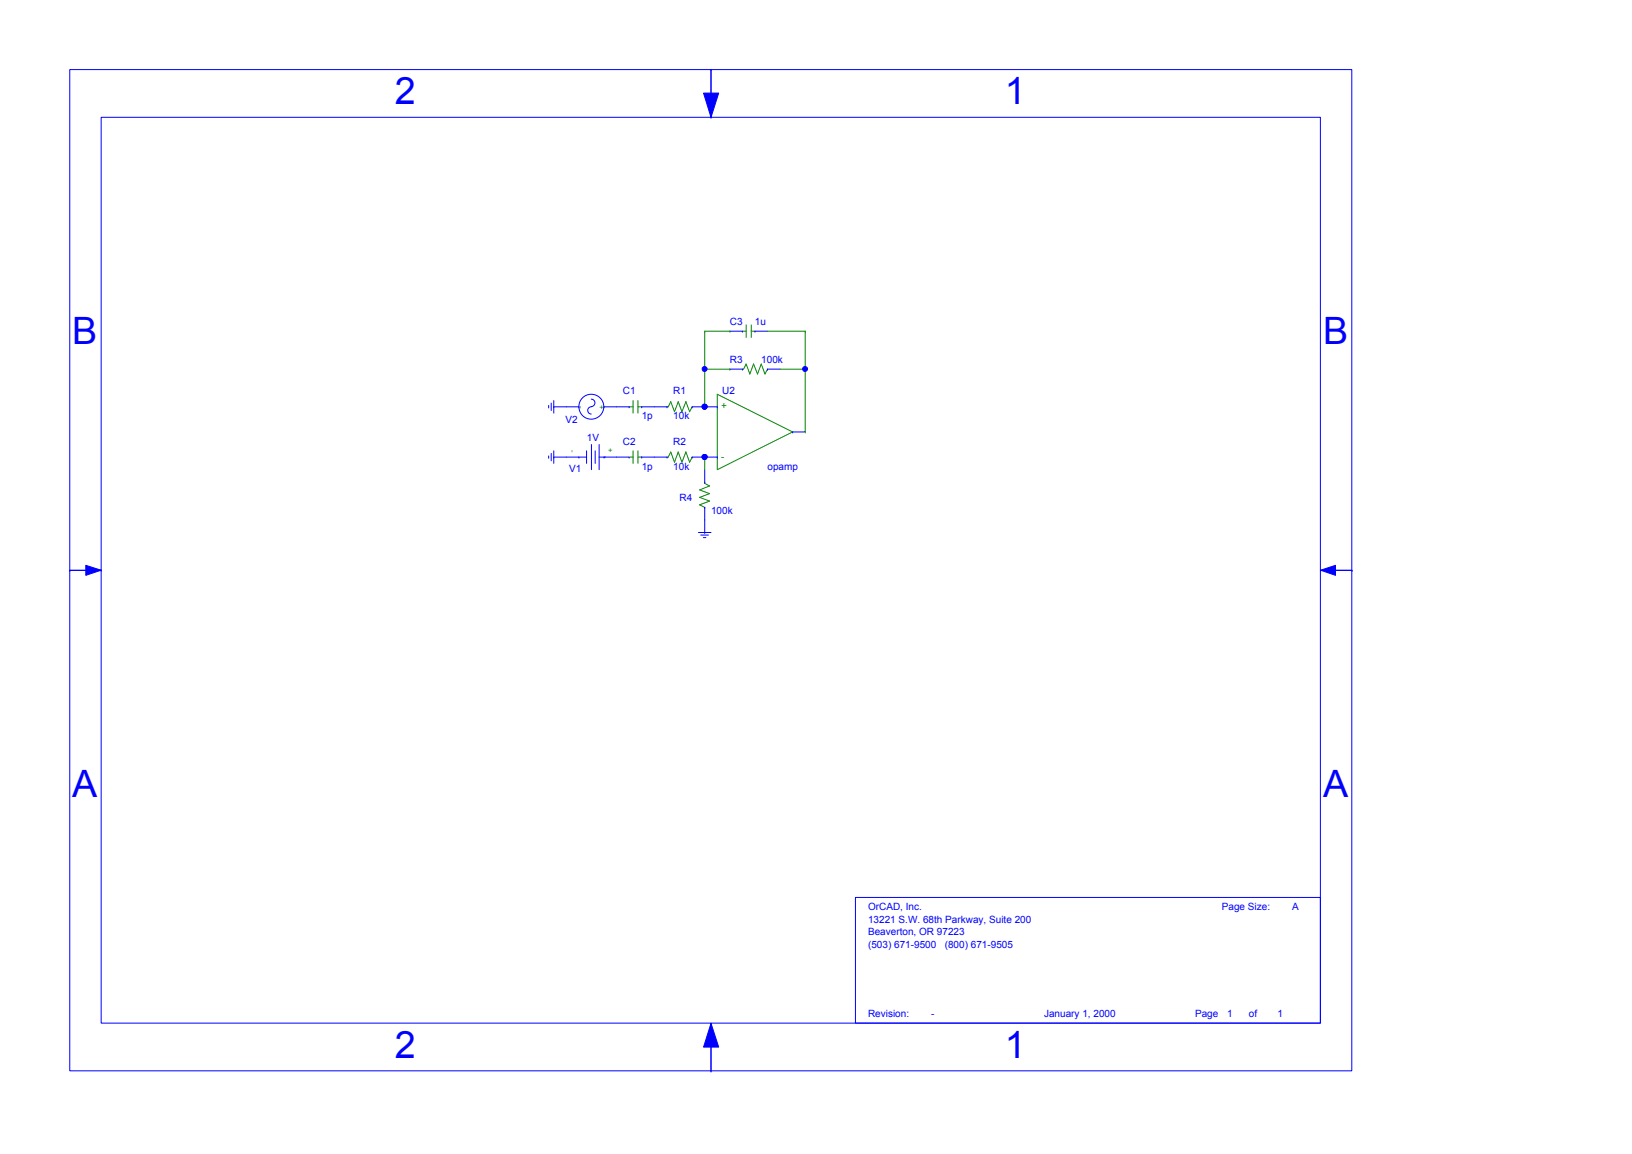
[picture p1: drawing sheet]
<svg xmlns="http://www.w3.org/2000/svg" width="297mm" height="210mm" viewBox="0 0 297 210" stroke-linecap="round" stroke-linejoin="round" font-family="sans-serif">
<path d="M129.4 12.7h.1M129.4 12.7v8.6M129.4 21.3h.1M129.4 194.8h.1M129.4 186.1v8.7" fill="none" stroke="#00f" stroke-width=".18"/>
<path d="M128.1 16.9h2.7l-1.4 4.4z" fill="#00f"/>
<path d="M128.1 16.9h2.7l-1.4 4.4zM129.4 186.1h.1M129.4 186.1v8.7" fill="none" stroke="#00f" stroke-width=".18"/>
<path d="M129.4 186.1l1.4 4.4h-2.7z" fill="#00f"/>
<path d="M12.7 103.8h.1M12.7 103.8h5.7M12.7 103.7h5.7M18.4 103.7h.1M240.4 103.8h5.7M246.1 103.8h.1M129.4 186.1l1.4 4.4h-2.7z" fill="none" stroke="#00f" stroke-width=".18"/>
<path d="M15.6 102.8l2.8 .9-2.8 .9z" fill="#00f"/>
<path d="M15.6 102.8l2.8 .9-2.8 .9zM240.4 103.7h.1M240.4 103.7h5.7" fill="none" stroke="#00f" stroke-width=".18"/>
<path d="M240.4 103.7l2.7-.9v1.8z" fill="#00f"/>
<g fill="none" stroke="#00f" stroke-width=".18">
<path d="M12.7 12.7h233.3v182.1h-233.3zM18.4 21.3h221.9v164.8h-221.9zM99.9 73.7v.5M100.3 73.3v1.4M100.8 74h.1M100.8 74h4.6M100.8 72.9v2.2M105.4 74h.1M107.6 74a.66 .66 0 0 0-.6 .7 .66 .66 0 0 0 .6 .6M107.6 72.6a.68 .68 0 0 1 .7 .7 .68 .68 0 0 1-.7 .7M109.9 74h.1M109.9 74h4.6"/>
<path d="M114.5 74h.1M116.8 74h.1M116.8 74h4.6M121.4 74h.1M126 74h.1M126 74h4.6M130.6 74h.1M132.8 67.1h2.3M132.8 60.2h2.3M135.1 67.1h.1M135.1 60.2h.1M137.4 60.2h.1"/>
<path d="M137.4 60.2h2.3M139.7 67.1h.1M139.7 67.1h2.3M144.3 78.6h.1M144.3 78.6h2.3M99.9 82.9v.5M100.3 82.5v1.3M100.8 83.1h.1M100.8 83.1h6M100.8 82v2.3M105.4 83.1h.1M106.8 82v2.3"/>
<path d="M107.7 80.9v4.5M108.3 82v2.3M109 83.1h5.5M109 80.9v4.5M109.9 83.1h.1M114.5 83.1h.1M116.8 83.1h.1M116.8 83.1h4.6M121.4 83.1h.1M126 83.1h.1M126 83.1h4.6M127.1 96.9h2.3"/>
<path d="M127.5 97.3h1.4M128 97.8h.5M128.3 92.3h.1M128.3 87.7h.1M128.3 96.9h.1M128.3 85.4v2.3M128.3 92.3v4.6M130.6 83.1h.1M240.4 103.7l2.7-.9v1.8zM155.7 163.2h84.6v22.9h-84.6z"/>
<circle cx="107.6" cy="74" r="2.27"/>
</g>
<g fill="none" stroke="#008000" stroke-width=".18">
<path d="M135.8 59.1v2.3M136.7 59.1v2.3M114.5 74h.7M115.2 72.9v2.2M116.1 72.9v2.2M116.1 74h.7M121.4 74h.2l.5-.9 .7 1.8 .6-1.8 .7 1.8 .7-1.8 .7 1.8 .5-.9M128.3 74h.1M128.3 60.2h.1M128.3 60.2v13.8M128.3 67.1h4.5M128.3 60.2h4.5"/>
<path d="M130.6 71.7l13.7 6.9-13.7 6.8zM132.8 67.1h.1M132.8 60.2h.1M135.1 67.1h.2l.5-.9 .7 1.8 .7-1.8 .7 1.8 .7-1.8 .6 1.8 .5-.9M135.1 60.2h.7M136.7 60.2h.7M139.7 60.2h6.9M142 67.1h4.6M146.6 78.6h.1M146.6 67.1h.1M146.6 60.2h.1M146.6 60.2v18.4"/>
<path d="M114.5 83.1h.7M115.2 82v2.3M116.1 82v2.3M116.1 83.1h.7M121.4 83.1h.2l.5-.9 .7 1.9 .6-1.9 .7 1.9 .7-1.9 .7 1.9 .5-1M128.3 83.1h.1M128.3 87.7v.2l.9 .5-1.9 .7 1.9 .7-1.9 .7 1.9 .6-1.9 .7 1 .5M128.3 83.1v2.3"/>
</g>
<circle cx="128.2" cy="74" r=".45" fill="#00f"/>
<circle cx="128.2" cy="74" r=".45" fill="none" stroke="#00f" stroke-width=".18"/>
<circle cx="128.2" cy="67.1" r=".45" fill="#00f"/>
<circle cx="128.2" cy="67.1" r=".45" fill="none" stroke="#00f" stroke-width=".18"/>
<circle cx="146.5" cy="67.1" r=".45" fill="#00f"/>
<circle cx="146.5" cy="67.1" r=".45" fill="none" stroke="#00f" stroke-width=".18"/>
<circle cx="128.2" cy="74" r=".45" fill="#00f"/>
<circle cx="128.2" cy="74" r=".45" fill="none" stroke="#00f" stroke-width=".18"/>
<circle cx="128.2" cy="83.1" r=".45" fill="#00f"/>
<circle cx="128.2" cy="83.1" r=".45" fill="none" stroke="#00f" stroke-width=".18"/>
<circle cx="128.2" cy="74" r=".45" fill="#00f"/>
<circle cx="128.2" cy="74" r=".45" fill="none" stroke="#00f" stroke-width=".18"/>
<circle cx="128.2" cy="83.1" r=".45" fill="#00f"/>
<circle cx="128.2" cy="83.1" r=".45" fill="none" stroke="#00f" stroke-width=".18"/>
<circle cx="128.2" cy="83.1" r=".45" fill="#00f"/>
<circle cx="128.2" cy="83.1" r=".45" fill="none" stroke="#00f" stroke-width=".18"/>
<g font-size="6.9" fill="#00f">
<text x="71.9" y="19">2</text>
<text x="182.9" y="19">1</text>
<text x="13.2" y="62.5">B</text>
<text x="240.8" y="62.5">B</text>
<text x="13.2" y="144.9">A</text>
<text x="240.8" y="144.9">A</text>
<text x="71.9" y="192.4">2</text>
<text x="182.9" y="192.4">1</text>
</g>
<g font-size="1.8" fill="#00f">
<text x="132.8" y="59.1">C3</text>
<text x="137.4" y="59.1">1u</text>
<text x="132.8" y="66">R3</text>
<text x="138.6" y="66">100k</text>
<text x="113.4" y="71.7">C1</text>
<text x="122.6" y="71.7">R1</text>
<text x="131.4" y="71.7">U2</text>
<text x="102.9" y="77">V2</text>
<text x="116.8" y="76.3">1p</text>
<text x="122.6" y="76.3">10k</text>
<text x="106.8" y="80.2">1V</text>
<text x="113.4" y="80.9">C2</text>
<text x="122.6" y="80.9">R2</text>
<text x="103.6" y="85.9">V1</text>
<text x="116.8" y="85.4">1p</text>
<text x="122.6" y="85.4">10k</text>
<text x="139.7" y="85.4">opamp</text>
<text x="123.7" y="91.1">R4</text>
<text x="129.4" y="93.4">100k</text>
<text x="158" y="165.5">OrCAD, Inc.</text>
<text x="158" y="167.8">13221 S.W. 68th Parkway, Suite 200</text>
<text x="222.4" y="165.5">Page Size:</text>
<text x="235.2" y="165.5">A</text>
<text x="158" y="170.1">Beaverton, OR 97223</text>
<text x="158" y="172.4">(503) 671-9500</text>
<text x="171.9" y="172.4">(800) 671-9505</text>
<text x="158" y="185">Revision:</text>
<text x="169.5" y="185">-</text>
<text x="190" y="185">January 1, 2000</text>
<text x="217.5" y="185">Page</text>
<text x="223.3" y="185">1</text>
<text x="227.3" y="185">of</text>
<text x="232.5" y="185">1</text>
</g>
<g font-size="1.8" fill="#008000">
<text x="131.2" y="74.5">+</text>
<text x="131.2" y="83.6">-</text>
</g>
<g font-size="1.4" fill="#008000">
<text x="105.4" y="73.8" transform="rotate(90 105.4 73.8)">-</text>
<text x="109" y="73.6" transform="rotate(90 109 73.6)">+</text>
<text x="103.8" y="81.8" transform="rotate(90 103.8 81.8)">-</text>
<text x="110.6" y="81.4" transform="rotate(90 110.6 81.4)">+</text>
</g>
</svg>
